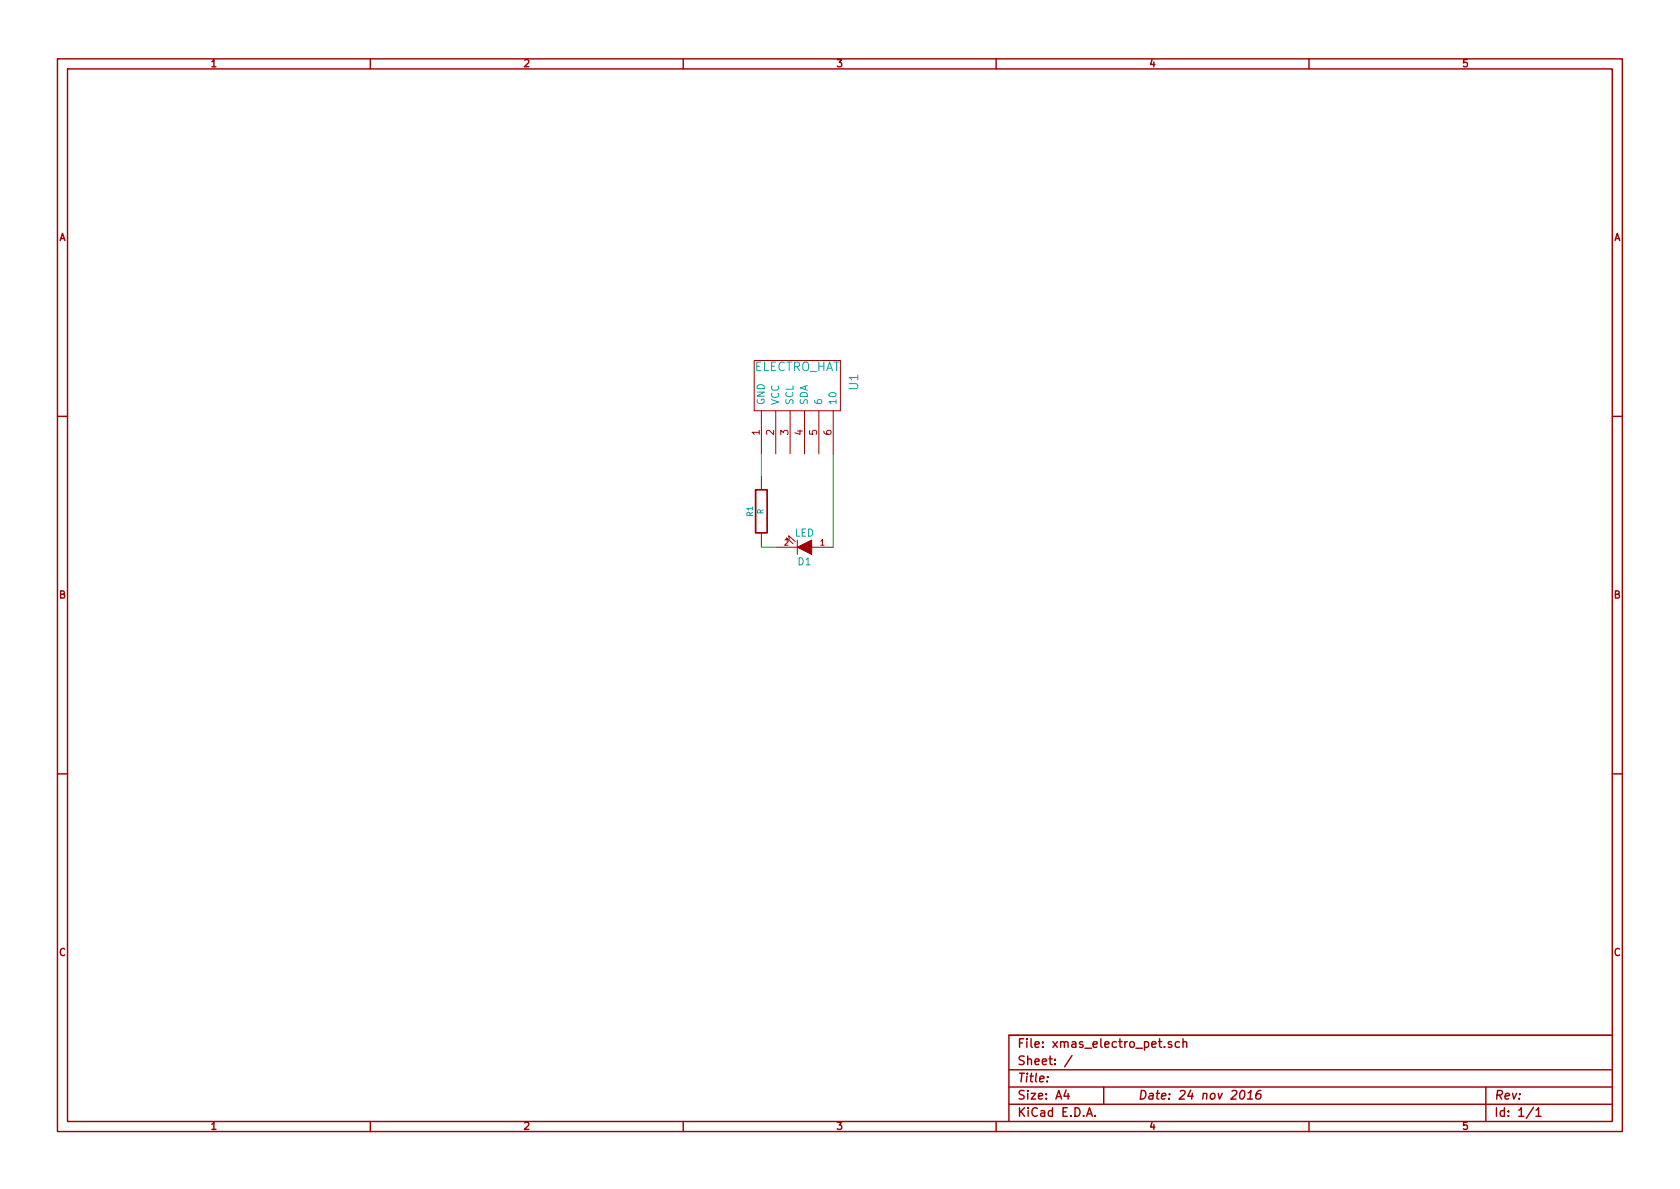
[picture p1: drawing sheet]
<svg xmlns="http://www.w3.org/2000/svg" width="297mm" height="210mm" viewBox="0 0 297 210" stroke-linecap="round" stroke-linejoin="round" font-family="sans-serif">
<g fill="none" stroke="#a00000" stroke-width=".25">
<path d="M10.2 10.4h276.6v189.7h-276.6zM11.9 12.2h273.2v186.1h-273.2zM65.5 10.4v1.8M120.8 10.4v1.8M176.1 10.4v1.8M231.4 10.4v1.8M10.2 73.6h1.7M285.1 73.6h1.7M10.2 136.8h1.7M285.1 136.8h1.7M65.5 198.3v1.8M120.8 198.3v1.8"/>
<path d="M176.1 198.3v1.8M178.4 189.2h106.7M178.4 195.3h106.7M178.4 192.2h106.7M185.2 190.4v.1M188.5 192.8l-.4 1h1M188.8 193.3v1.1M189.5 186.7l-1.3 1.9M192.1 197.4l.5-1.5 .5 1.5M192.3 197h.7M193.6 197.3v.1M195.1 192.2v3.1"/>
<path d="M205.9 185.1v.1M207.1 184.3l-.3-.1-.2 .2v.2l.5 .2v.3h-.5M208.5 184.3a.48 .48 0 0 0-.6 0v.8l.2 .1 .4-.1M209.2 184.3a.36 .36 0 0 1 .6 .1v.8M209.2 183.7v1.5M219.4 193l.4-.2a.88 .88 0 0 1-.3 1.6l-.3-.3a1.19 1.19 0 0 1 .2-1.1zM220.5 194.4h.9M220.7 193.3l.5-.5-.2 1.6M222.9 192.8a.72 .72 0 0 0-.8 .7l-.1 .6 .3 .3 .5-.2 .1-.6a.49 .49 0 0 0-.8 .1M231.4 198.3v1.8M262.7 192.2v6.1M271.1 195.8l-1.3 2"/>
<path d="M271.6 196.3l.4-.4v1.5M271.6 197.4h.9M285.1 183.1h-106.7v15.2"/>
</g>
<g fill="none" stroke="#a00000" stroke-width=".18">
<path d="M133.3 63.7h15.3v8.9h-15.3zM134.6 72.6v7.7M137.2 72.6v7.7M139.7 72.6v7.7M142.2 72.6v7.7M144.8 72.6v7.7M147.3 72.6v7.7M134.6 84.1v2.5M134.6 94.2v2.6M137.2 96.8h3.8M139.2 95.8l-.1-.7 1.1 1M139.6 95.4l-.2-.7 1.2 1.1"/>
<path d="M141 95.5v2.5M143.5 96.8h3.8"/>
</g>
<path d="M141 96.8l2.5-1.3v2.5z" fill="#a00000" stroke="#a00000" stroke-width=".18"/>
<path d="M133.6 86.6h2v7.6h-2z" fill="none" stroke="#a00000" stroke-width=".3"/>
<path d="M134.6 80.3v3.8M134.6 96.8h2.6M147.3 80.3v16.5" fill="none" stroke="#00a000" stroke-width=".18"/>
<g font-size="2.1" fill="#00a0a0">
<text x="133.1" y="65.7">ELECTRO_HAT</text>
<text x="151.8" y="68.9" transform="rotate(-90 151.8 68.9)">U1</text>
</g>
<g font-size="2.1" fill="#a00000">
<text x="179.9" y="185.4">File: xmas_electro_pet.sch</text>
<text x="179.9" y="191.5">Title:</text>
<text x="179.9" y="188.4">Sheet: /</text>
<text x="179.9" y="197.6">KiCad E.D.A.</text>
<text x="179.9" y="194.5">Size: A4</text>
<text x="201.2" y="194.5">Date: 24 nov 2016</text>
<text x="264.2" y="194.5">Rev:</text>
<text x="264.2" y="197.6">Id: 1/1</text>
</g>
<g font-size="1.8" fill="#a00000">
<text x="37.3" y="11.9">1</text>
<text x="92.7" y="11.9">2</text>
<text x="148" y="11.9">3</text>
<text x="203.3" y="11.9">4</text>
<text x="258.6" y="11.9">5</text>
<text x="10.4" y="42.7">A</text>
<text x="285.3" y="42.7">A</text>
<text x="134.4" y="76.9" transform="rotate(-90 134.4 76.9)">1</text>
<text x="136.9" y="76.9" transform="rotate(-90 136.9 76.9)">2</text>
<text x="139.4" y="76.9" transform="rotate(-90 139.4 76.9)">3</text>
<text x="142" y="76.9" transform="rotate(-90 142 76.9)">4</text>
<text x="144.5" y="76.9" transform="rotate(-90 144.5 76.9)">5</text>
<text x="147.1" y="76.9" transform="rotate(-90 147.1 76.9)">6</text>
<text x="10.4" y="105.9">B</text>
<text x="285.3" y="105.9">B</text>
<text x="10.4" y="169.1">C</text>
<text x="285.3" y="169.1">C</text>
<text x="37.3" y="199.8">1</text>
<text x="92.7" y="199.8">2</text>
<text x="148" y="199.8">3</text>
<text x="203.3" y="199.8">4</text>
<text x="258.6" y="199.8">5</text>
</g>
<g font-size="1.8" fill="#00a0a0">
<text x="135.3" y="71.6" transform="rotate(-90 135.3 71.6)">GND</text>
<text x="137.8" y="71.6" transform="rotate(-90 137.8 71.6)">VCC</text>
<text x="140.3" y="71.6" transform="rotate(-90 140.3 71.6)">SCL</text>
<text x="142.9" y="71.6" transform="rotate(-90 142.9 71.6)">SDA</text>
<text x="145.4" y="71.6" transform="rotate(-90 145.4 71.6)">6</text>
<text x="148" y="71.6" transform="rotate(-90 148 71.6)">10</text>
<text x="140.5" y="94.9">LED</text>
<text x="141.1" y="100">D1</text>
</g>
<g font-size="1.4" fill="#00a0a0">
<text x="133.2" y="91.3" transform="rotate(-90 133.2 91.3)">R1</text>
<text x="135" y="91" transform="rotate(-90 135 91)">R</text>
</g>
<g font-size="1.4" fill="#a00000">
<text x="138.7" y="96.5">2</text>
<text x="145" y="96.5">1</text>
</g>
</svg>
